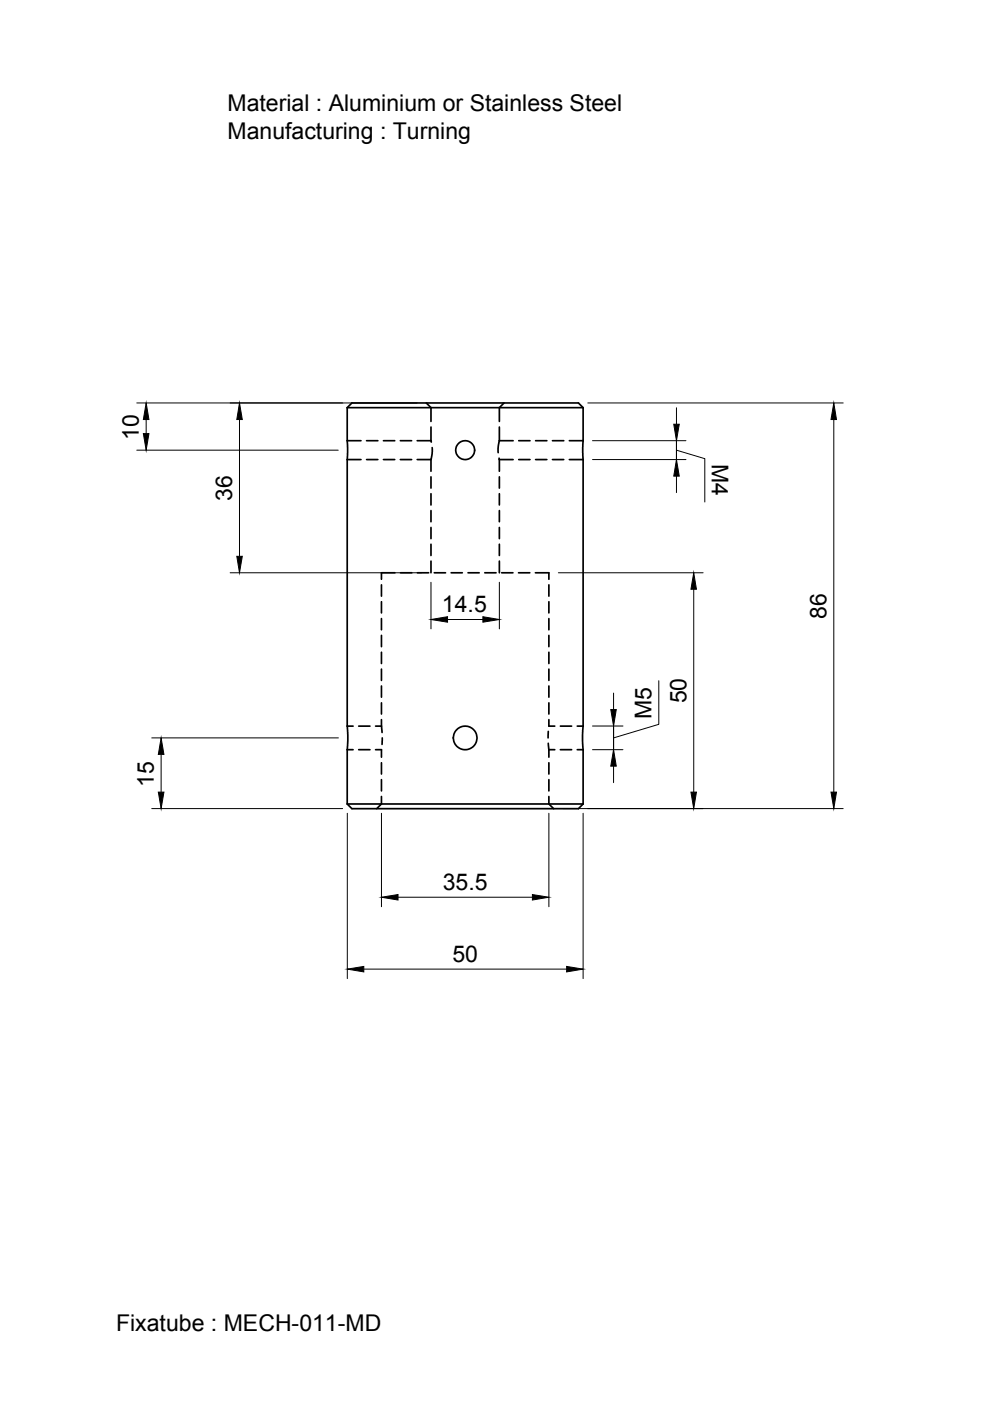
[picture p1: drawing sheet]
<svg xmlns="http://www.w3.org/2000/svg" width="210mm" height="297mm" viewBox="0 0 210 297" stroke-linecap="round" stroke-linejoin="round" font-family="sans-serif">
<g fill="none" stroke="#000" stroke-width=".36">
<path d="M73.6 97.4h2.9M73.6 93.4h2.9M77.7 97.4h2.4M77.7 93.4h2.4M81.3 97.4h2.4M81.3 93.4h2.4M84.9 97.4h2.4M84.9 93.4h2.4M88.5 97.4h2.9M88.5 93.4h2.9M90.4 85.4l1 1v3M91.4 93.4v.3"/>
<path d="M91.4 90.5v2.9M91.4 97.4v2.5M91.6 94.9v1.2l-.2 1.3M105.8 97.1l.1 .3M105.9 93.4l-.3 1.4v1.2M105.9 90.5v2.9M105.9 97.4v2.5M105.9 97.4h2.9M105.9 93.4h2.9M106.9 85.4l-1 1v3M110 97.4h2.4M110 93.4h2.4"/>
<path d="M113.6 97.4h2.4M113.6 93.4h2.4M117.1 97.4h2.4M117.1 93.4h2.4M120.7 97.4h2.9M120.7 93.4h2.9M91.4 101.1v2.4M91.4 104.7v2.4M91.4 108.3v2.3M91.4 111.8v2.4M91.4 115.4v2.4M91.4 119v2.4"/>
<path d="M105.9 101.1v2.4M105.9 104.7v2.4M105.9 108.3v2.3M105.9 111.8v2.4M105.9 115.4v2.4M105.9 119v2.4M80.9 124v2.4M80.9 127.6v2.3M80.9 131.2v2.3M80.9 134.7v2.4M80.9 138.3v2.4M83.7 121.4h-2.8v1.4"/>
<path d="M84.9 121.4h2.4M88.5 121.4h2.4M92.1 121.4h2.4M95.7 121.4h2.3M99.2 121.4h2.4M102.8 121.4h2.4M106.4 121.4h2.4M109.9 121.4h2.4M113.5 121.4h2.9v1.4M116.4 124v2.4M116.4 127.6v2.3M116.4 131.2v2.3"/>
<path d="M116.4 134.7v2.4M116.4 138.3v2.4M73.6 158.9h1.3M73.6 154h1.3M76.1 158.9h2.3M76.1 154h2.3M79.6 158.9h1.3v1.6M79.6 154h1.3M80.9 154l.1 1.3M80.9 141.9v2.4M80.9 145.4v2.4M80.9 149v2.4"/>
<path d="M80.9 152.6v1.4M81 156.4v1.4M116.2 157.6l.2 1.3M116.2 155.1v1.3M116.4 141.9v2.4M116.4 145.4v2.4M116.4 149v2.4M116.4 152.6v1.4h1.2M116.4 158.9v1.6M116.4 158.9h1.2M118.8 158.9h2.4M118.8 154h2.4"/>
<path d="M122.4 158.9h1.2M122.4 154h1.2M80.9 168.9v1.6l-1 1M80.9 161.7v2.4M80.9 165.3v2.4M116.4 168.9v1.6l1 1M116.4 161.7v2.4M116.4 165.3v2.4"/>
</g>
<!-- layer: Visible -->
<g fill="none" stroke="#000" stroke-width=".36">
<path d="M73.6 86.4l1-1h48l1 1M73.6 86.4h50M73.6 86.4v67.6l.1 1.7-.1 14.8M123.6 86.4v67.6l-.1 1.7 .1 14.8M73.6 170.5h50M73.6 170.5l1 1h48l1-1"/>
<circle cx="98.6" cy="95.4" r="2"/>
<circle cx="98.6" cy="156.4" r="2.5"/>
</g>
<!-- layer: Dimensions -->
<g fill="none" stroke="#000" stroke-width=".21">
<path d="M29 85.4h59.4M29 95.4h42.7M31 88.9v3M50.8 88.9v29M124.6 85.4h54.2M125.6 93.4h19.8M125.6 97.4h19.8M143.4 95.4l6 1.8v9.2M143.4 93.4v4v-4M143.4 86.5v3.4M176.8 88.9v79M143.4 101v3.4"/>
<path d="M48.8 121.4h40.6M91.4 123.5v9.8M94.9 131.3h7.5M105.9 123.5v9.8M118.4 121.4h30.7M147.1 124.9v43M32.2 156.4h39.6M34.2 159.9v8M125.6 153.9h6.5M125.6 158.9h6.5M130.1 153.9v5v-5M130.1 146.9v3.5"/>
<path d="M139.7 144.3v9.3l-9.6 2.8M32.2 171.4h40.4M73.6 172.4v35.1M80.9 172.4v19.8M116.4 172.4v19.8M119.4 171.4h59.4M123.6 172.4v35.1M130.1 162.4v3.5M84.4 190.2h28.5M77.1 205.5h43"/>
</g>
<g fill="#000" stroke="#000" stroke-width=".21">
<path d="M30.4 91.9h1.2l-.6 3.5zM31 85.4l.6 3.5h-1.2zM50.8 85.4l.6 3.5h-1.2zM142.9 89.9h1.1l-.6 3.5zM176.8 85.4l.6 3.5h-1.2zM50.2 117.9h1.2l-.6 3.5zM143.4 97.4l.6 3.6h-1.1zM91.4 131.3l3.5-.5v1.1zM102.4 130.8l3.5 .5-3.5 .6zM147.1 121.4l.6 3.5h-1.2zM34.2 156.4l.6 3.5h-1.2zM129.5 150.4h1.2l-.6 3.5z"/>
<path d="M33.6 167.9h1.2l-.6 3.5zM130.1 158.9l.6 3.5h-1.2zM146.5 167.9h1.2l-.6 3.5zM176.2 167.9h1.2l-.6 3.5zM80.9 190.2l3.5-.5v1.1zM112.9 189.7l3.5 .5-3.5 .6zM73.6 205.5l3.5-.6v1.2zM120.1 204.9l3.5 .6-3.5 .6z"/>
</g>
<g font-size="4.9">
<text x="48.2" y="23.6">Material : Aluminium or Stainless Steel</text>
<text x="48.2" y="29.5">Manufacturing : Turning</text>
<text x="29.4" y="93.3" transform="rotate(-90 29.4 93.3)">10</text>
<text x="150.9" y="98.4" transform="rotate(90 150.9 98.4)">M4</text>
<text x="49.2" y="106.2" transform="rotate(-90 49.2 106.2)">36</text>
<text x="93.7" y="129.8">14.5</text>
<text x="175.2" y="131.2" transform="rotate(-90 175.2 131.2)">86</text>
<text x="145.5" y="149.1" transform="rotate(-90 145.5 149.1)">50</text>
<text x="138.1" y="152.4" transform="rotate(-90 138.1 152.4)">M5</text>
<text x="32.6" y="166.8" transform="rotate(-90 32.6 166.8)">15</text>
<text x="93.9" y="188.7">35.5</text>
<text x="95.9" y="203.9">50</text>
<text x="24.6" y="282.2">Fixatube : MECH-011-MD</text>
</g>
</svg>
